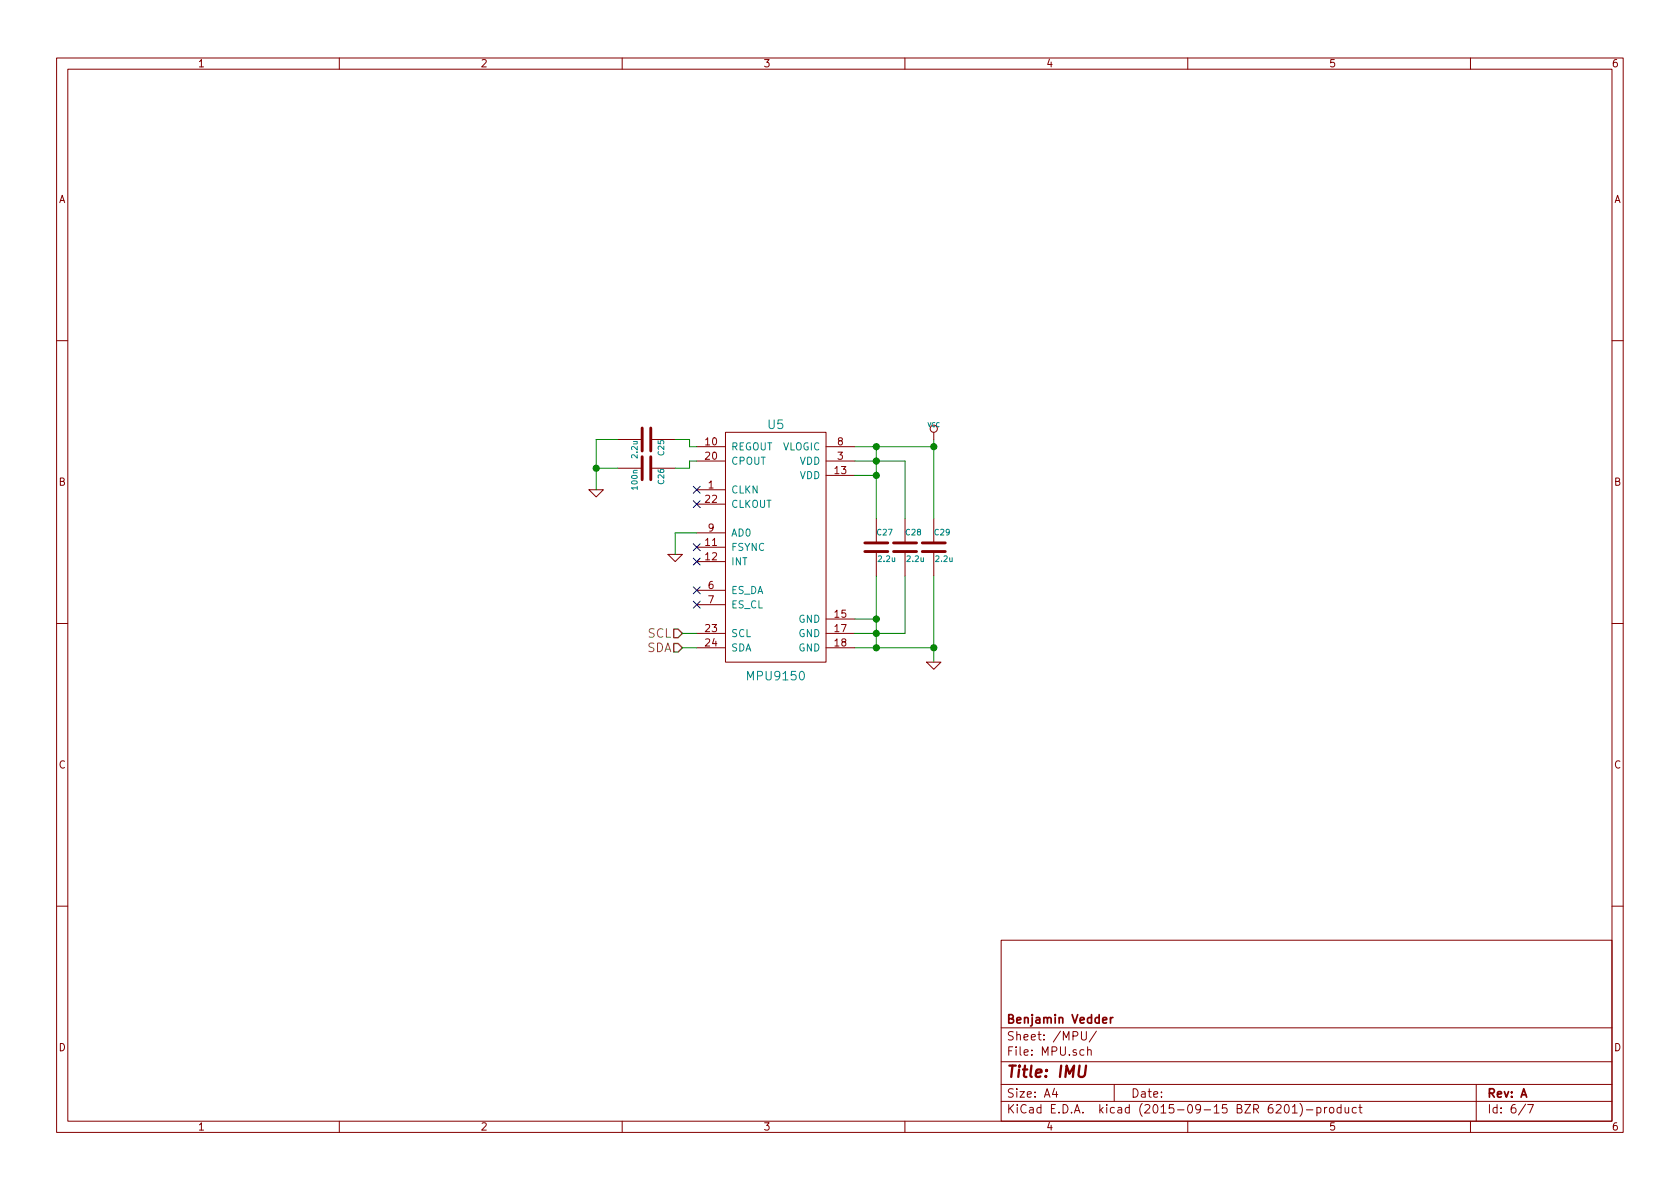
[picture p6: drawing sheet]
<svg xmlns="http://www.w3.org/2000/svg" width="297mm" height="210mm" viewBox="0 0 297 210" stroke-linecap="round" stroke-linejoin="round" font-family="sans-serif">
<g fill="none" stroke="#840000" stroke-width=".18">
<path d="M10 10.3h277v189.9h-277zM12 12.2h273v186.1h-273zM60 10.3v1.9M110 10.3v1.9M160 10.3v1.9M210 10.3v1.9M260 10.3v1.9M10 60.2h2M109.2 77.7h4.3M115.1 77.7h4.3M123.2 79h5.1M128.3 76.4h17.7v40.7h-17.7z"/>
<path d="M146 79h5.1M165.1 76.4v1.3M285 60.2h2M104.1 86.6h2.6l-1.3 1.3zM109.2 82.8h4.3M115.1 82.8h4.3M118.1 98h2.5l-1.2 1.3zM123.2 86.6h5.1M123.2 81.5h5.1M123.2 94.2h5.1M123.2 96.8h5.1M123.2 99.3h5.1"/>
<path d="M123.2 89.1h5.1M146 81.5h5.1M146 84.1h5.1M154.9 91.7v4.3M154.9 97.5v4.3M160 91.7v4.3M160 97.5v4.3M165.1 91.7v4.3M165.1 97.5v4.3M10 110.3h2M123.2 104.4h5.1M123.2 106.9h5.1"/>
<path d="M123.2 112h5.1M123.2 114.5h5.1M146 112h5.1M146 114.5h5.1M146 109.5h5.1M163.8 117.1h2.6l-1.3 1.3zM285 110.3h2M10 160.2h2M177 166.3h108v32h-108zM285 160.2h2M60 198.3v1.9M110 198.3v1.9"/>
<path d="M160 198.3v1.9M177 194.8h108M177 191.8h108M177 187.8h108M177 181.8h108M186.4 192.5l-.3 1h.9M186.8 193v1M191.2 182.4v1.2l.3 .3h.3l.3-.3v-1.2M191.6 185.7l-.4-.1-.3 .3 .1 .6 .2 .1 .4-.1M192.3 185.7l.2-.1 .4 .1v.9M192.3 185.1v1.5M193.9 182.3l-1.3 2"/>
<path d="M197 191.8v3M210 198.3v1.9M227.2 195.5l.2-.2a.81 .81 0 0 1 .6 .6 .81 .81 0 0 1-.3 .8l-.1 .1a.79 .79 0 0 1-.4-1.3zM228.5 195.8l.4-.5v1.5M228.5 196.8h.9M229.8 195.1a1.71 1.71 0 0 1 0 2.3M231 196.3h1.1M232.8 195.9l.5-.1 .3 .3-.2 .6h-.6M232.8 195.8v1.5M234.2 195.8v1M234.6 195.8l-.4 .3M235.1 196l.2-.2 .5 .2v.5l-.1 .2-.4 .1-.2-.1z"/>
<path d="M237.1 195.9l-.4-.1-.3 .3 .1 .6 .2 .1 .4-.1M237.1 195.3v1.5M237.8 195.8l.1 .9 .4 .1 .2-.1M238.5 195.8v1M239.8 195.9l-.4-.1-.3 .3 .1 .6 .2 .1 .4-.1M240.3 195.8h.5M240.5 195.3v1.3l.3 .2M260 198.3v1.9M261 191.8v6.5M269.7 195.2l-1.2 2M270.1 195.3h1l-.6 1.5"/>
<circle cx="165.1" cy="75.8" r=".63"/>
</g>
<path d="M190.9 188.4l-.2 1.7 .3 .3a.67 .67 0 0 0 .8-.3l.2-1.7" fill="none" stroke="#840000" stroke-width=".41"/>
<path d="M196.3 179.9v1M196.8 179.9l-.5 .3" fill="none" stroke="#840000" stroke-width=".3"/>
<path d="M113.5 75.7v4.1M115.1 75.7v4.1M113.5 80.8v4M115.1 80.8v4M152.9 97.5h4.1M152.9 96h4.1M158 97.5h4.1M158 96h4.1M163.1 97.5h4M163.1 96h4" fill="none" stroke="#840000" stroke-width=".51"/>
<g fill="none" stroke="#008400" stroke-width=".18">
<path d="M109.2 77.7h-3.8v8.9M119.4 77.7h2.5v1.3h1.3M151.1 79h14M154.9 79v12.7M165.1 77.7v14M105.4 82.8h3.8M123.2 81.5h-1.3v1.3h-2.5M123.2 94.2h-3.8v3.8M151.1 84.1h3.8M151.1 81.5h8.9v10.2M120.6 112h2.6M120.6 114.5h2.6"/>
<path d="M151.1 109.5h3.8M151.1 114.5h14M154.9 101.8v12.7M160 101.8v10.2h-8.9M165.1 101.8v15.3"/>
</g>
<g fill="#008400" stroke="#008400" stroke-width=".25">
<circle cx="154.9" cy="112" r=".51"/>
<circle cx="154.9" cy="109.5" r=".51"/>
<circle cx="154.9" cy="114.5" r=".51"/>
<circle cx="154.9" cy="81.5" r=".51"/>
<circle cx="154.9" cy="84.1" r=".51"/>
<circle cx="154.9" cy="79" r=".51"/>
<circle cx="165.1" cy="79" r=".51"/>
<circle cx="165.1" cy="114.5" r=".51"/>
<circle cx="105.4" cy="82.8" r=".51"/>
</g>
<path d="M119.1 111.2h.8l.7 .8-.7 .8h-.8zM119.1 113.8h.8l.7 .7-.7 .8h-.8z" fill="none" stroke="#848400" stroke-width=".25"/>
<path d="M122.6 86l1.2 1.2M122.6 88.5l1.2 1.3M122.6 96.2l1.2 1.2M122.6 98.7l1.2 1.2M123.8 86l-1.2 1.2M123.8 88.5l-1.2 1.3M123.8 96.2l-1.2 1.2M123.8 98.7l-1.2 1.2M122.6 103.8l1.2 1.2M122.6 106.3l1.2 1.2M123.8 103.8l-1.2 1.2M123.8 106.3l-1.2 1.2" fill="none" stroke="#000084" stroke-width=".18"/>
<text font-size="2.8" fill="#840000" x="178" y="190.5">Title: IMU</text>
<g font-size="2.1" fill="#008484">
<text x="135.8" y="75.9">U5</text>
<text x="132.4" y="120.3">MPU9150</text>
</g>
<g font-size="2.1" fill="#848400">
<text x="114.5" y="112.8">SCL</text>
<text x="114.2" y="115.3">SDA</text>
</g>
<g font-size="2.1" fill="#840000">
<text x="178" y="184">Sheet: /MPU/</text>
<text x="178" y="181">Benjamin Vedder</text>
<text x="178" y="186.7">File: MPU.sch</text>
<text x="178" y="196.9">KiCad E.D.A. kicad (2015-09-15 BZR 6201)-product</text>
<text x="178" y="194.1">Size: A4</text>
<text x="200" y="194.1">Date:</text>
<text x="263" y="194.1">Rev: A</text>
<text x="263" y="196.9">Id: 6/7</text>
</g>
<g font-size="1.8" fill="#840000">
<text x="35" y="11.9">1</text>
<text x="85" y="11.9">2</text>
<text x="135" y="11.9">3</text>
<text x="185" y="11.9">4</text>
<text x="235" y="11.9">5</text>
<text x="285" y="11.9">6</text>
<text x="10.4" y="35.9">A</text>
<text x="285.4" y="35.9">A</text>
<text x="124.8" y="78.7">10</text>
<text x="124.8" y="81.3">20</text>
<text x="147.6" y="83.8">13</text>
<text x="148.1" y="81.3">3</text>
<text x="148.1" y="78.7">8</text>
<text x="10.4" y="85.9">B</text>
<text x="124.8" y="88.9">22</text>
<text x="125.2" y="86.4">1</text>
<text x="285.4" y="85.9">B</text>
<text x="125.2" y="94">9</text>
<text x="124.8" y="96.5">11</text>
<text x="124.8" y="99.1">12</text>
<text x="125.2" y="104.1">6</text>
<text x="125.2" y="106.7">7</text>
<text x="124.8" y="111.8">23</text>
<text x="147.6" y="109.2">15</text>
<text x="147.6" y="111.8">17</text>
<text x="124.8" y="114.3">24</text>
<text x="147.6" y="114.3">18</text>
<text x="10.4" y="135.9">C</text>
<text x="285.4" y="135.9">C</text>
<text x="10.4" y="185.9">D</text>
<text x="285.4" y="185.9">D</text>
<text x="35" y="199.9">1</text>
<text x="85" y="199.9">2</text>
<text x="135" y="199.9">3</text>
<text x="185" y="199.9">4</text>
<text x="235" y="199.9">5</text>
<text x="285" y="199.9">6</text>
</g>
<g font-size="1.8" fill="#008484">
<text x="129.3" y="79.6">REGOUT</text>
<text x="129.3" y="82.2">CPOUT</text>
<text x="138.3" y="79.6">VLOGIC</text>
<text x="141.3" y="82.2">VDD</text>
<text x="129.3" y="87.2">CLKN</text>
<text x="129.3" y="89.8">CLKOUT</text>
<text x="141.3" y="84.7">VDD</text>
<text x="129.3" y="94.9">AD0</text>
<text x="129.3" y="97.4">FSYNC</text>
<text x="129.3" y="99.9">INT</text>
<text x="129.3" y="105">ES_DA</text>
<text x="129.3" y="107.6">ES_CL</text>
<text x="129.3" y="112.6">SCL</text>
<text x="141.1" y="110.1">GND</text>
<text x="141.1" y="112.6">GND</text>
<text x="129.3" y="115.2">SDA</text>
<text x="141.1" y="115.2">GND</text>
</g>
<g font-size="1.4" fill="#008484">
<text x="112.7" y="80.9" transform="rotate(-90 112.7 80.9)">2.2u</text>
<text x="117.4" y="80.5" transform="rotate(-90 117.4 80.5)">C25</text>
<text x="112.7" y="86.5" transform="rotate(-90 112.7 86.5)">100n</text>
<text x="117.4" y="85.6" transform="rotate(-90 117.4 85.6)">C26</text>
<text x="155.1" y="94.7">C27</text>
<text x="160.2" y="94.7">C28</text>
<text x="165.3" y="94.7">C29</text>
<text x="155.3" y="99.4">2.2u</text>
<text x="160.4" y="99.4">2.2u</text>
<text x="165.5" y="99.4">2.2u</text>
</g>
<text font-size="1.1" fill="#008484" x="164" y="75.5">VCC</text>
</svg>
